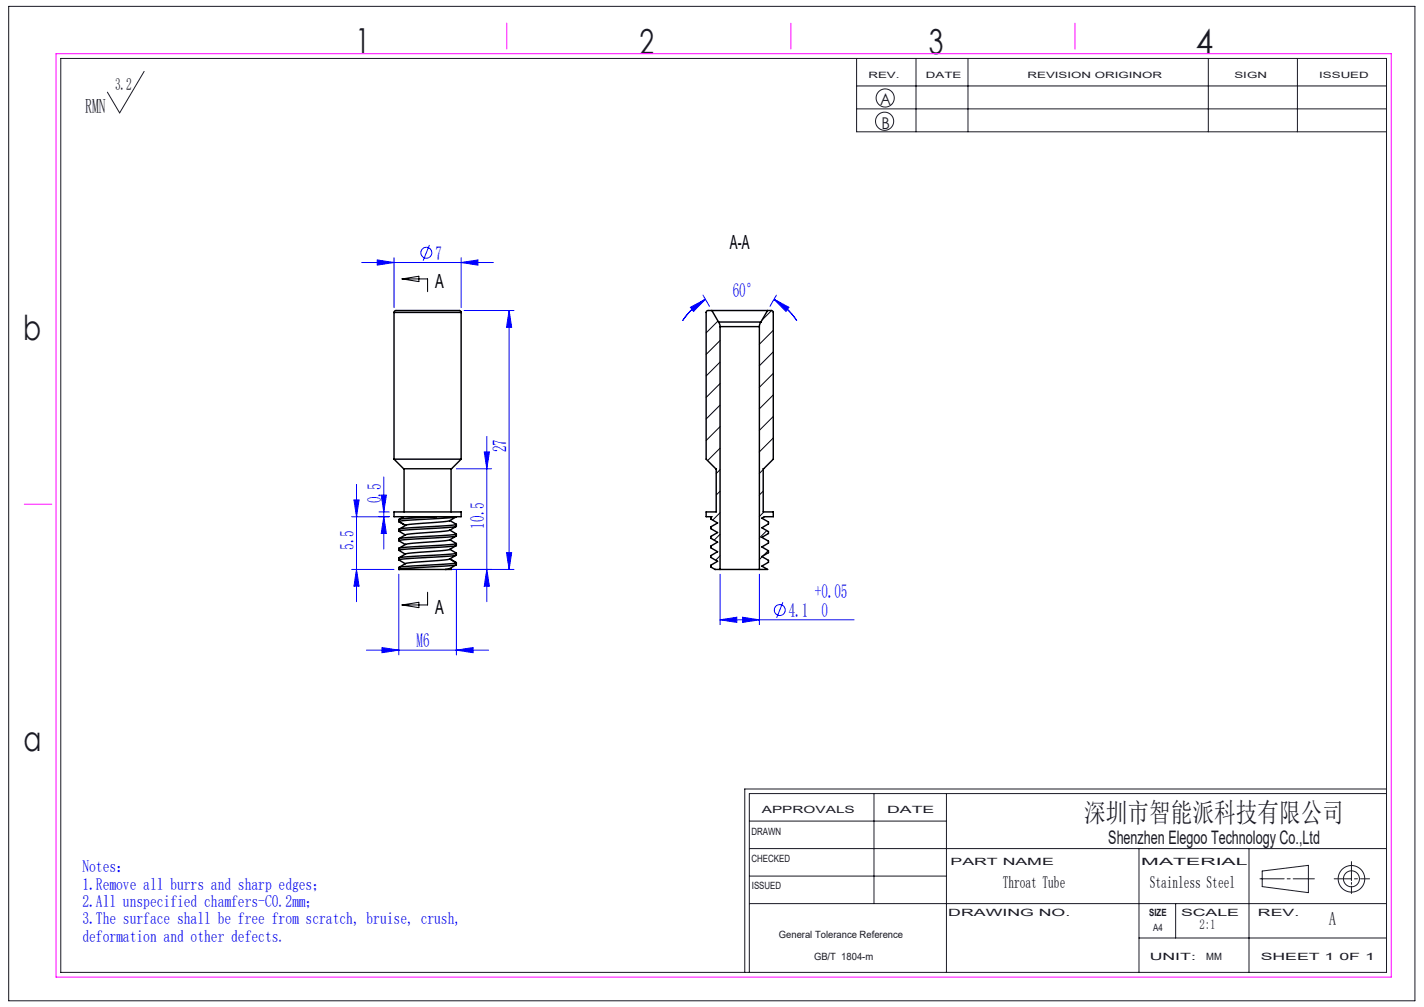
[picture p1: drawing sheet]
<svg xmlns="http://www.w3.org/2000/svg" width="297mm" height="210mm" viewBox="0 0 297 210" stroke-linecap="round" stroke-linejoin="round" font-family="sans-serif">
<g fill="none" stroke="#00f" stroke-width=".21">
<path d="M75.4 54.7h27.5M78.7 54.2l3.5 .5-3.5 .6zM82.2 53.7v10.5M89.6 51.1l-1.3 3.2M96.2 54.7l3.5-.5v1.1zM96.2 53.7v10.5M96.8 64.8h10.4M106.2 64.8l.5 3.5h-1.1zM106.2 64.8v54M144 64.1l3.1-1.7-2.5 2.5zM146.6 61.5l1.4 2.4M147.1 62.4a14.3 14.3 0 0 0-4.7 4.5"/>
<path d="M161.4 62.4l3.2 1.7-.7 .8zM161.4 62.4a14.3 14.3 0 0 1 4.8 4.5M161.9 61.5l-1.3 2.4M80 99.5v15M95.2 97.8h7.3M101 94.3h1.1l-.6 3.5zM101.5 91v34.5M73.4 118.8h8.8M73.4 107.8h7.8M73.8 104.3h1.1l-.5 3.5zM74.4 101v24.5M74.4 118.8l.5 3.5h-1.1z"/>
<path d="M79 106.8h2.2M79.5 103.3h1.1l-.6 3.5zM80 107.8l.6 3.5h-1.1zM83.2 119.8v16.8M93.9 118.8h13.3M95.2 118.8v17.8M101.5 118.8l.6 3.5h-1.1zM105.6 115.3h1.1l-.5 3.5zM150.2 119.8v10.5M158.4 119.8v10.5M76.4 135.6h25.5M79.7 135l3.5 .6-3.5 .5z"/>
<path d="M95.2 135.6l3.5-.6v1.1zM150.2 129.3l3.5-.6v1.1zM150.2 129.3h27.9M154.9 128.7l3.5 .6-3.5 .5zM163.3 125.6l-1.3 3.3"/>
<circle cx="88.9" cy="52.7" r="1.14"/>
<circle cx="162.6" cy="127.2" r="1.14"/>
</g>
<g fill="none" stroke="#191924" stroke-width=".21">
<path d="M1.8 1.3h293.3v207.4h-293.3zM12.7 12.2h276.5v190.6h-276.5zM30.1 14.9l-5.1 8.6-2.6-4.3M178.7 12.2v15.3h110.5M178.7 17.9h110.5M191.1 12.2v15.3M201.9 12.2v15.3M252 12.2v15.3M270.6 12.2v15.3M178.7 22.7h110.5M156.3 177h132.9M156.3 171.2h41.1"/>
<path d="M182.3 165.5v22.9M197.4 165.5v37.3M237.6 177v25.8M260.5 177v25.8M281.9 179.7v4M289.2 165.5h-132.9v37.3M289.2 164.5h-133.9v38.3M156.3 188.4h132.9M156.3 182.7h41.1M237.6 195.6h51.6M245.2 188.4v7.2M262.8 183.3h5"/>
<path d="M263.3 181.6l9.6-1.1v5.7l-9.6-1.3zM268.5 183.3h.6M269.7 183.3h4.4M278.3 183.3h3.6M281.9 184v.4M281.9 184.8v1.5M282.5 183.3h.6M283.8 183.3h1.9"/>
<circle cx="184.5" cy="25.3" r="1.89"/>
<circle cx="184.6" cy="20.4" r="1.89"/>
<circle cx="281.9" cy="183.3" r="1.67"/>
<circle cx="281.9" cy="183.3" r="2.77"/>
</g>
<path d="M83.9 58.2h5.3v2.6M83.9 58.2l3.5-.6v1.1zM83.9 126.2l3.5-.6v1.1zM89.2 123.5v2.7h-5.3" fill="none" stroke="#000" stroke-width=".21"/>
<path d="M11.7 11.2h278.5v192.6h-278.5zM105.7 4.8v5.4M165 4.8v5.4M224.2 4.8v5.4M5.1 105.1h5.7" fill="none" stroke="#f0f" stroke-width=".21"/>
<g fill="#00f">
<path d="M78.7 54.2l3.5 .5-3.5 .6zM96.2 54.7l3.5-.5v1.1zM79.7 135l3.5 .6-3.5 .5zM95.2 135.6l3.5-.6v1.1zM161.4 62.4l3.2 1.7-.7 .8zM144 64.1l3.1-1.7-2.5 2.5zM150.2 129.3l3.5-.6v1.1zM154.9 128.7l3.5 .6-3.5 .5z"/>
<path d="M101.5 118.8l.6 3.5h-1.1zM101 94.3h1.1l-.6 3.5z"/>
<path d="M106.2 64.8l.5 3.5h-1.1zM105.6 115.3h1.1l-.5 3.5zM73.8 104.3h1.1l-.5 3.5zM74.4 118.8l.5 3.5h-1.1zM79.5 103.3h1.1l-.6 3.5zM80 107.8l.6 3.5h-1.1z"/>
</g>
<g fill="none" stroke="#000" stroke-width=".3">
<path d="M82.2 65.2l.1-.3a13 13 0 0 1 4-.1h9.5l.3 .1 .1 .3M82.2 65.2h14M82.2 65.2v30.6M96.2 65.2h.1M96.2 65.2v30.6M148.5 64.8h-1l-.2 .4v30.6l2.1 2v9h-2.1v1h1.2l-.2 .1v.4l1.4 .8-1.4 .8v.4l1.4 .8-1.4 .8v.4l1.4 .8-1.4 .8v.4l1.4 .8-1.4 .8v.4l1.4 .8-1.4 .8v.4a2.11 2.11 0 0 0 1.9 .5M148.5 64.8h11.6M148.5 64.8l1.4 2.4M149.9 67.2l.3 .9M149.9 67.2h8.8M150.2 68.1h8.2M150.2 68.1v50.7"/>
<path d="M158.4 68.1v50.7M158.7 67.2l-.3 .9M160.1 64.8h.9l.3 .4v30.6l-2.1 2v9h2.1v1h-1.9l-.5 .3 1.4 .8v.4l-1.4 .8 1.4 .8v.4l-1.4 .8 1.4 .8v.4l-1.4 .8 1.4 .8v.4l-1.4 .8 1.4 .8v.4l-1.4 .8 1.2 .7h-1.7M160.1 64.8l-1.4 2.4M82.2 95.8h14M82.2 95.8l2 2h10l2-2M84.3 97.8v9M94.1 97.8v9M82.2 106.8h14v1h-14zM83.2 108.8h.1M83.2 118.8h.1M83.2 110.4v.4"/>
<path d="M83.2 114.4v.4M83.2 118.4v.4M83.2 108.8l1.4 .8M83.2 118.8h9.7M84.2 107.8l-1 .5M84.6 115.5l-1.4 .8M84.6 113.5l-1.4 .8M84.6 111.5l-1.4 .8M84.7 109.5l-1.3 .8M91.1 107.8l-7.5 .4-.4 .2v.4M92.9 118.8h1.2M93.8 118.6l-.9 .2"/>
<path d="M93.8 116.6l1.4 .8M93.8 112.6l1.4 .7M93.8 114.6l1.4 .7M93.8 110.6l1.4 .8-1.9 .2-9.5 .6-.6 .1v.5M93.8 108.6l1.4 .7M93.8 118.6l.4 .1M95.1 115.8l-1.4 .8-.5 .1-8.5 .8-1.5 .8M95.1 107.8l-10.1 .7-1.8 .3M95.1 109.3l-1.2 .3-8.9 .5-1.8 .3M95.1 113.3l-1.2 .3-8.9 .5-1.8 .3M95.2 117.8l-1.4 .8M95.2 107.8a5.6 5.6 0 0 1-4 1.1l-5.1 .4-1.5 .3"/>
<path d="M95.2 113.8a5.1 5.1 0 0 1-3.6 1.1l-7 .6M95.2 111.8a5.2 5.2 0 0 1-3.7 1.1l-6.9 .6M95.2 109.8a5.4 5.4 0 0 1-3.8 1.1l-6.8 .6M95.2 117.4l-1.9 .2-8.9 .6-1.2 .2M95.2 113.8l-1.8 .2-9 .5-1.2 .3 1.3 .8M95.2 111.4l-.1 .4-.5 .1-9.5 .6-1.9 .3 1.3 .8M95.2 109.8l-1.8 .2-9 .5-1.2 .3 1.3 .8M95.2 115.4l-1.9 .2-9.5 .6-.6 .1v.5M95.2 117.4l-.1 .4-.5 .1-9.5 .6-1.9 .3M95.2 115.4v.4l-.7 .1-9.4 .6-1.9 .3 1.3 .8M95.2 109.4v.4M95.2 113.4v.4"/>
<path d="M149.2 118.8h.1M150.2 118.8h8.2"/>
</g>
<g fill="none" stroke="#000" stroke-width=".21">
<path d="M149.7 67l-2.4 2.4M150.2 75.5l-2.9 2.9M150.2 80l-2.9 2.9M150.2 71l-2.9 2.9M160.9 64.8l-2 1.9M161.3 68.9l-2.9 2.9M161.3 73.4l-2.9 2.9M161.3 77.9l-2.9 2.9M150.2 84.5l-2.9 2.9M150.2 89l-2.9 2.9M150.2 93.5l-2.6 2.6M150.2 97.9l-.8 .8"/>
<path d="M159.2 97.9l-.8 .8M161.3 82.4l-2.9 2.9M161.3 86.8l-2.9 2.9M161.3 91.3l-2.9 2.9M150.2 102.4l-.8 .8M150.2 106.9l-1.6 1.6M150.2 111.4l-1.2 1.2M150.2 115.9l-.9 .9M159 116.1l-.6 .6M159.2 102.4l-.8 .8M159.3 106.8l-.9 .9M159.9 110.7l-1.5 1.5"/>
<path d="M160.2 114.8l-1 1.1"/>
</g>
<g font-size="7.2" fill="#191924">
<text x="74.1" y="11">1</text>
<text x="133.4" y="11.2">2</text>
<text x="193.7" y="11.3">3</text>
<text x="249.4" y="11.3">4</text>
<text x="4.8" y="70.9">b</text>
<text x="4.9" y="156.5">a</text>
</g>
<text font-size="5.6" fill="#191924" x="226.2" y="171.5">深圳市智能派科技有限公司</text>
<text font-size="4.2" fill="#191924" x="17.8" y="23.5">RMN</text>
<g font-size="4.1">
<text x="152.2" y="51.8">A-A</text>
<text x="90.8" y="60.1">A</text>
<text x="90.8" y="128.1">A</text>
</g>
<g font-size="4.1" fill="#00f">
<text x="90.8" y="54.2">7</text>
<text x="152.8" y="62">60°</text>
<text x="105.6" y="94.3" transform="rotate(-90 105.6 94.3)">27</text>
<text x="79.5" y="104.9" transform="rotate(-90 79.5 104.9)">0.5</text>
<text x="101" y="110.2" transform="rotate(-90 101 110.2)">10.5</text>
<text x="73.8" y="114.6" transform="rotate(-90 73.8 114.6)">5.5</text>
<text x="170" y="124.6">+0.05</text>
<text x="164.5" y="128.7">4.1 0</text>
<text x="86.9" y="135">M6</text>
</g>
<g font-size="3.9" fill="#191924">
<text x="231.2" y="176">Shenzhen Elegoo Technology Co.,Ltd</text>
<text x="277.2" y="193">A</text>
</g>
<text font-size="3.5" fill="#191924" x="24" y="18.7">3.2</text>
<g font-size="3.5" fill="#00f">
<text x="17.2" y="181.9">Notes：</text>
<text x="17.2" y="185.5">1.Remove all burrs and sharp edges；</text>
<text x="17.2" y="189.1">2.All unspecified chamfers-C0.2mm；</text>
<text x="17.2" y="192.8">3.The surface shall be free from scratch, bruise, crush,</text>
<text x="17.2" y="196.4">deformation and other defects.</text>
</g>
<g font-size="3.5">
<text x="209.2" y="185.1">Throat Tube</text>
<text x="239.8" y="185.1">Stainless Steel</text>
</g>
<g font-size="3.4" fill="#191924">
<text x="183.6" y="22">A</text>
<text x="183.8" y="27">B</text>
</g>
<text font-size="2.8" fill="#191924" x="250.2" y="193.8">2:1</text>
<g font-size="2.1" fill="#191924">
<text x="158.9" y="169.5">APPROVALS</text>
<text x="185" y="169.5">DATE</text>
<text x="156.7" y="174.2">DRAWN</text>
<text x="156.7" y="179.7">CHECKED</text>
<text x="156.8" y="185.4">ISSUED</text>
<text x="198.2" y="180.4">PART NAME</text>
<text x="238" y="180.4">MATERIAL</text>
<text x="197.8" y="191">DRAWING NO.</text>
<text x="239.7" y="191">SIZE</text>
<text x="246.3" y="191">SCALE</text>
<text x="262.4" y="191">REV.</text>
<text x="162.4" y="195.6">General Tolerance Reference</text>
<text x="240.5" y="194.1">A4</text>
<text x="169.8" y="200.2">GB/T 1804-m</text>
<text x="239.8" y="200.2">UNIT:</text>
<text x="251.6" y="200.2">MM</text>
<text x="262.9" y="200.2">SHEET 1 0F 1</text>
</g>
<g font-size="1.8" fill="#191924">
<text x="181.1" y="16.3">REV.</text>
<text x="193.1" y="16.3">DATE</text>
<text x="214.3" y="16.3">REVISION ORIGINOR</text>
<text x="257.5" y="16.3">SIGN</text>
<text x="275.1" y="16.3">ISSUED</text>
</g>
</svg>
